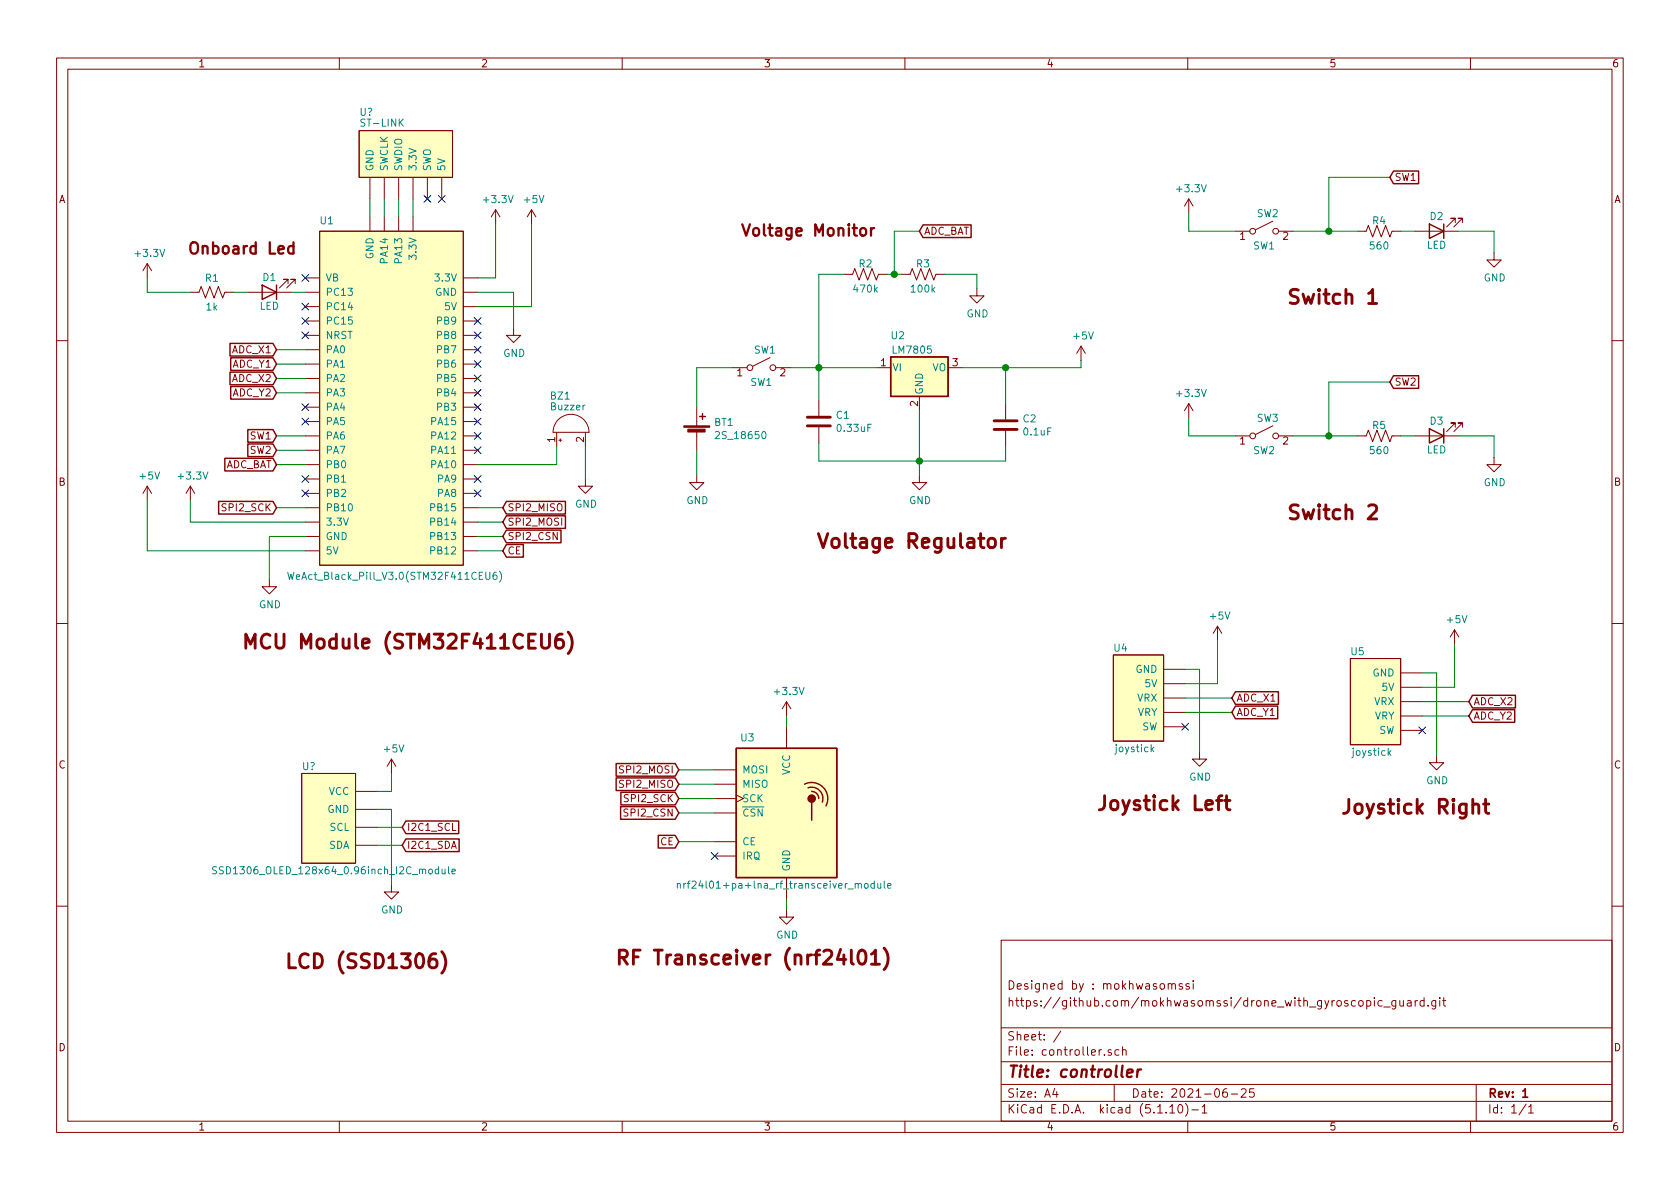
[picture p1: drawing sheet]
EESchema Schematic File Version 4
EELAYER 30 0
EELAYER END
$Descr A4 11693 8268
encoding utf-8
Sheet 1 1
Title "controller"
Date "2021-06-25"
Rev "1"
Comp ""
Comment1 "https://github.com/mokhwasomssi/drone_with_gyroscopic_guard.git"
Comment2 "Designed by : mokhwasomssi"
Comment3 ""
Comment4 ""
$EndDescr
$Comp
L controller_symbol:joystick U4
U 1 1
P 7925 4800
F 0 "U4" H 7800 5100 50  0000 C CNN
F 1 "joystick" H 7900 4400 50  0000 C CNN
F 2 "" H 7775 5100 50  0001 C CNN
F 3 "" H 7775 5100 50  0001 C CNN
	1    7925 4800
	1    0    0    -1  
$EndComp
$Comp
L power:GND #PWR017
U 1 1
P 8350 5225
F 0 "#PWR017" H 8350 4975 50  0001 C CNN
F 1 "GND" H 8355 5052 50  0000 C CNN
F 2 "" H 8350 5225 50  0001 C CNN
F 3 "" H 8350 5225 50  0001 C CNN
	1    8350 5225
	1    0    0    -1  
$EndComp
Wire Wire Line
	8250 4650 8350 4650
Wire Wire Line
	8350 4650 8350 5225
$Comp
L power:+5V #PWR018
U 1 1
P 8475 4450
F 0 "#PWR018" H 8475 4300 50  0001 C CNN
F 1 "+5V" H 8490 4623 50  0000 C CNN
F 2 "" H 8475 4450 50  0001 C CNN
F 3 "" H 8475 4450 50  0001 C CNN
	1    8475 4450
	1    0    0    -1  
$EndComp
Wire Wire Line
	8250 4750 8475 4750
Wire Wire Line
	8475 4750 8475 4450
NoConn ~ 8250 5050
Text GLabel 8575 4850 2    50   Input ~ 0
ADC_X1
Text GLabel 8575 4950 2    50   Input ~ 0
ADC_Y1
Wire Wire Line
	8250 4850 8575 4850
Wire Wire Line
	8250 4950 8575 4950
$Comp
L controller_symbol:joystick U5
U 1 1
P 9575 4825
F 0 "U5" H 9450 5125 50  0000 C CNN
F 1 "joystick" H 9550 4425 50  0000 C CNN
F 2 "" H 9425 5125 50  0001 C CNN
F 3 "" H 9425 5125 50  0001 C CNN
	1    9575 4825
	1    0    0    -1  
$EndComp
$Comp
L power:GND #PWR019
U 1 1
P 10000 5250
F 0 "#PWR019" H 10000 5000 50  0001 C CNN
F 1 "GND" H 10005 5077 50  0000 C CNN
F 2 "" H 10000 5250 50  0001 C CNN
F 3 "" H 10000 5250 50  0001 C CNN
	1    10000 5250
	1    0    0    -1  
$EndComp
Wire Wire Line
	9900 4675 10000 4675
Wire Wire Line
	10000 4675 10000 5250
$Comp
L power:+5V #PWR020
U 1 1
P 10125 4475
F 0 "#PWR020" H 10125 4325 50  0001 C CNN
F 1 "+5V" H 10140 4648 50  0000 C CNN
F 2 "" H 10125 4475 50  0001 C CNN
F 3 "" H 10125 4475 50  0001 C CNN
	1    10125 4475
	1    0    0    -1  
$EndComp
Wire Wire Line
	9900 4775 10125 4775
Wire Wire Line
	10125 4775 10125 4475
NoConn ~ 9900 5075
Text GLabel 10225 4875 2    50   Input ~ 0
ADC_X2
Text GLabel 10225 4975 2    50   Input ~ 0
ADC_Y2
Wire Wire Line
	9900 4875 10225 4875
Wire Wire Line
	9900 4975 10225 4975
$Comp
L power:+3.3V #PWR015
U 1 1
P 8275 1475
F 0 "#PWR015" H 8275 1325 50  0001 C CNN
F 1 "+3.3V" H 8290 1648 50  0000 C CNN
F 2 "" H 8275 1475 50  0001 C CNN
F 3 "" H 8275 1475 50  0001 C CNN
	1    8275 1475
	1    0    0    -1  
$EndComp
Wire Wire Line
	8275 1475 8275 1600
Wire Wire Line
	8275 1600 8600 1600
$Comp
L Switch:SW_SPST SW2
U 1 1
P 8800 1600
F 0 "SW2" H 8825 1725 50  0000 C CNN
F 1 "SW1" H 8800 1500 50  0000 C CNN
F 2 "" H 8800 1600 50  0001 C CNN
F 3 "~" H 8800 1600 50  0001 C CNN
	1    8800 1600
	1    0    0    -1  
$EndComp
$Comp
L Device:R_US R4
U 1 1
P 9600 1600
F 0 "R4" V 9525 1600 50  0000 C CNN
F 1 "560" V 9700 1600 50  0000 C CNN
F 2 "" V 9640 1590 50  0001 C CNN
F 3 "~" H 9600 1600 50  0001 C CNN
	1    9600 1600
	0    1    1    0   
$EndComp
$Comp
L Device:LED D2
U 1 1
P 10000 1600
F 0 "D2" H 10000 1500 50  0000 C CNN
F 1 "LED" H 10000 1700 50  0000 C CNN
F 2 "" H 10000 1600 50  0001 C CNN
F 3 "~" H 10000 1600 50  0001 C CNN
	1    10000 1600
	-1   0    0    1   
$EndComp
$Comp
L power:GND #PWR021
U 1 1
P 10400 1750
F 0 "#PWR021" H 10400 1500 50  0001 C CNN
F 1 "GND" H 10405 1577 50  0000 C CNN
F 2 "" H 10400 1750 50  0001 C CNN
F 3 "" H 10400 1750 50  0001 C CNN
	1    10400 1750
	1    0    0    -1  
$EndComp
Wire Wire Line
	9000 1600 9250 1600
Wire Wire Line
	9750 1600 9850 1600
Wire Wire Line
	10150 1600 10400 1600
Text GLabel 9675 1225 2    50   Input ~ 0
SW1
Wire Wire Line
	9250 1600 9250 1225
Wire Wire Line
	9250 1225 9675 1225
Connection ~ 9250 1600
Wire Wire Line
	9250 1600 9450 1600
Wire Wire Line
	10400 1600 10400 1750
$Comp
L power:+3.3V #PWR016
U 1 1
P 8275 2900
F 0 "#PWR016" H 8275 2750 50  0001 C CNN
F 1 "+3.3V" H 8290 3073 50  0000 C CNN
F 2 "" H 8275 2900 50  0001 C CNN
F 3 "" H 8275 2900 50  0001 C CNN
	1    8275 2900
	1    0    0    -1  
$EndComp
Wire Wire Line
	8275 2900 8275 3025
Wire Wire Line
	8275 3025 8600 3025
$Comp
L Switch:SW_SPST SW3
U 1 1
P 8800 3025
F 0 "SW3" H 8825 3150 50  0000 C CNN
F 1 "SW2" H 8800 2925 50  0000 C CNN
F 2 "" H 8800 3025 50  0001 C CNN
F 3 "~" H 8800 3025 50  0001 C CNN
	1    8800 3025
	1    0    0    -1  
$EndComp
$Comp
L Device:R_US R5
U 1 1
P 9600 3025
F 0 "R5" V 9525 3025 50  0000 C CNN
F 1 "560" V 9700 3025 50  0000 C CNN
F 2 "" V 9640 3015 50  0001 C CNN
F 3 "~" H 9600 3025 50  0001 C CNN
	1    9600 3025
	0    1    1    0   
$EndComp
$Comp
L Device:LED D3
U 1 1
P 10000 3025
F 0 "D3" H 10000 2925 50  0000 C CNN
F 1 "LED" H 10000 3125 50  0000 C CNN
F 2 "" H 10000 3025 50  0001 C CNN
F 3 "~" H 10000 3025 50  0001 C CNN
	1    10000 3025
	-1   0    0    1   
$EndComp
$Comp
L power:GND #PWR022
U 1 1
P 10400 3175
F 0 "#PWR022" H 10400 2925 50  0001 C CNN
F 1 "GND" H 10405 3002 50  0000 C CNN
F 2 "" H 10400 3175 50  0001 C CNN
F 3 "" H 10400 3175 50  0001 C CNN
	1    10400 3175
	1    0    0    -1  
$EndComp
Wire Wire Line
	9000 3025 9250 3025
Wire Wire Line
	9750 3025 9850 3025
Wire Wire Line
	10150 3025 10400 3025
Text GLabel 9675 2650 2    50   Input ~ 0
SW2
Wire Wire Line
	9250 3025 9250 2650
Wire Wire Line
	9250 2650 9675 2650
Connection ~ 9250 3025
Wire Wire Line
	9250 3025 9450 3025
Wire Wire Line
	10400 3025 10400 3175
$Comp
L controller_symbol:nrf24l01+pa+lna_rf_transceiver_module U3
U 1 1
P 4925 5625
F 0 "U3" H 5150 6125 50  0000 L CNN
F 1 "nrf24l01+pa+lna_rf_transceiver_module" H 4700 5100 50  0000 L CNN
F 2 "" H 5175 6100 50  0001 C CNN
F 3 "" H 5175 6100 50  0001 C CNN
	1    4925 5625
	1    0    0    -1  
$EndComp
$Comp
L power:+3.3V #PWR013
U 1 1
P 5475 4975
F 0 "#PWR013" H 5475 4825 50  0001 C CNN
F 1 "+3.3V" H 5490 5148 50  0000 C CNN
F 2 "" H 5475 4975 50  0001 C CNN
F 3 "" H 5475 4975 50  0001 C CNN
	1    5475 4975
	1    0    0    -1  
$EndComp
Wire Wire Line
	5475 5050 5475 4975
$Comp
L power:GND #PWR014
U 1 1
P 5475 6325
F 0 "#PWR014" H 5475 6075 50  0001 C CNN
F 1 "GND" H 5480 6152 50  0000 C CNN
F 2 "" H 5475 6325 50  0001 C CNN
F 3 "" H 5475 6325 50  0001 C CNN
	1    5475 6325
	1    0    0    -1  
$EndComp
Wire Wire Line
	5475 6250 5475 6325
NoConn ~ 4975 5950
Text GLabel 4725 5850 0    50   Input ~ 0
CE
Text GLabel 4725 5650 0    50   Input ~ 0
SPI2_CSN
Text GLabel 4725 5550 0    50   Input ~ 0
SPI2_SCK
Text GLabel 4725 5450 0    50   Input ~ 0
SPI2_MISO
Text GLabel 4725 5350 0    50   Input ~ 0
SPI2_MOSI
Wire Wire Line
	4725 5850 4975 5850
Wire Wire Line
	4725 5650 4975 5650
Wire Wire Line
	4725 5550 4975 5550
Wire Wire Line
	4725 5450 4975 5450
Wire Wire Line
	4725 5350 4975 5350
Text Notes 4275 6725 0    98   ~ 20
RF Transceiver (nrf24l01)
Text Notes 7625 5650 0    98   ~ 20
Joystick Left
Text Notes 9325 5675 0    98   ~ 20
Joystick Right
Text Notes 8950 2125 0    98   ~ 20
Switch 1
Text Notes 8950 3625 0    98   ~ 20
Switch 2
$Comp
L controller_symbol:WeAct_Black_Pill_V3.0(STM32F411CEU6) U1
U 1 1
P 2725 2900
F 0 "U1" H 2275 4275 50  0000 C CNN
F 1 "WeAct_Black_Pill_V3.0(STM32F411CEU6)" H 2750 1800 50  0000 C CNN
F 2 "" H 2025 3000 50  0001 C CNN
F 3 "" H 2025 3000 50  0001 C CNN
	1    2725 2900
	1    0    0    -1  
$EndComp
$Comp
L Device:LED D1
U 1 1
P 1875 2025
F 0 "D1" H 1875 1925 50  0000 C CNN
F 1 "LED" H 1875 2125 50  0000 C CNN
F 2 "" H 1875 2025 50  0001 C CNN
F 3 "~" H 1875 2025 50  0001 C CNN
	1    1875 2025
	-1   0    0    1   
$EndComp
$Comp
L Device:R_US R1
U 1 1
P 1475 2025
F 0 "R1" V 1375 2025 50  0000 C CNN
F 1 "1k" V 1575 2025 50  0000 C CNN
F 2 "" V 1515 2015 50  0001 C CNN
F 3 "~" H 1475 2025 50  0001 C CNN
	1    1475 2025
	0    1    1    0   
$EndComp
Wire Wire Line
	2025 2025 2125 2025
Wire Wire Line
	1725 2025 1625 2025
$Comp
L power:+3.3V #PWR01
U 1 1
P 1025 1925
F 0 "#PWR01" H 1025 1775 50  0001 C CNN
F 1 "+3.3V" H 1040 2098 50  0000 C CNN
F 2 "" H 1025 1925 50  0001 C CNN
F 3 "" H 1025 1925 50  0001 C CNN
	1    1025 1925
	1    0    0    -1  
$EndComp
Wire Wire Line
	1325 2025 1025 2025
Wire Wire Line
	1025 2025 1025 1925
$Comp
L Device:Buzzer BZ1
U 1 1
P 3975 3000
F 0 "BZ1" V 4225 3150 50  0000 R CNN
F 1 "Buzzer" V 4150 3150 50  0000 R CNN
F 2 "" V 3950 3100 50  0001 C CNN
F 3 "~" V 3950 3100 50  0001 C CNN
	1    3975 3000
	0    -1   -1   0   
$EndComp
Wire Wire Line
	3325 3225 3875 3225
Wire Wire Line
	3875 3225 3875 3100
$Comp
L power:+3.3V #PWR06
U 1 1
P 3450 1550
F 0 "#PWR06" H 3450 1400 50  0001 C CNN
F 1 "+3.3V" H 3465 1723 50  0000 C CNN
F 2 "" H 3450 1550 50  0001 C CNN
F 3 "" H 3450 1550 50  0001 C CNN
	1    3450 1550
	1    0    0    -1  
$EndComp
Wire Wire Line
	3325 1925 3450 1925
Wire Wire Line
	3450 1925 3450 1550
$Comp
L power:+5V #PWR08
U 1 1
P 3700 1550
F 0 "#PWR08" H 3700 1400 50  0001 C CNN
F 1 "+5V" H 3715 1723 50  0000 C CNN
F 2 "" H 3700 1550 50  0001 C CNN
F 3 "" H 3700 1550 50  0001 C CNN
	1    3700 1550
	1    0    0    -1  
$EndComp
Wire Wire Line
	3325 2125 3700 2125
Wire Wire Line
	3700 2125 3700 1550
$Comp
L power:GND #PWR09
U 1 1
P 4075 3325
F 0 "#PWR09" H 4075 3075 50  0001 C CNN
F 1 "GND" H 4080 3152 50  0000 C CNN
F 2 "" H 4075 3325 50  0001 C CNN
F 3 "" H 4075 3325 50  0001 C CNN
	1    4075 3325
	1    0    0    -1  
$EndComp
$Comp
L power:GND #PWR04
U 1 1
P 1875 4025
F 0 "#PWR04" H 1875 3775 50  0001 C CNN
F 1 "GND" H 1880 3852 50  0000 C CNN
F 2 "" H 1875 4025 50  0001 C CNN
F 3 "" H 1875 4025 50  0001 C CNN
	1    1875 4025
	1    0    0    -1  
$EndComp
Wire Wire Line
	2125 3725 1875 3725
Wire Wire Line
	1875 3725 1875 4025
Wire Wire Line
	4075 3100 4075 3325
$Comp
L power:GND #PWR07
U 1 1
P 3575 2275
F 0 "#PWR07" H 3575 2025 50  0001 C CNN
F 1 "GND" H 3580 2102 50  0000 C CNN
F 2 "" H 3575 2275 50  0001 C CNN
F 3 "" H 3575 2275 50  0001 C CNN
	1    3575 2275
	1    0    0    -1  
$EndComp
Wire Wire Line
	3325 2025 3575 2025
Wire Wire Line
	3575 2025 3575 2275
$Comp
L power:+3.3V #PWR03
U 1 1
P 1325 3475
F 0 "#PWR03" H 1325 3325 50  0001 C CNN
F 1 "+3.3V" H 1340 3648 50  0000 C CNN
F 2 "" H 1325 3475 50  0001 C CNN
F 3 "" H 1325 3475 50  0001 C CNN
	1    1325 3475
	1    0    0    -1  
$EndComp
Wire Wire Line
	2125 3625 1325 3625
Wire Wire Line
	1325 3625 1325 3475
$Comp
L power:+5V #PWR02
U 1 1
P 1025 3475
F 0 "#PWR02" H 1025 3325 50  0001 C CNN
F 1 "+5V" H 1040 3648 50  0000 C CNN
F 2 "" H 1025 3475 50  0001 C CNN
F 3 "" H 1025 3475 50  0001 C CNN
	1    1025 3475
	1    0    0    -1  
$EndComp
Wire Wire Line
	1025 3825 1025 3475
Wire Wire Line
	1025 3825 2125 3825
Text GLabel 1925 2425 0    50   Input ~ 0
ADC_X1
Text GLabel 1925 2525 0    50   Input ~ 0
ADC_Y1
Text GLabel 1925 2625 0    50   Input ~ 0
ADC_X2
Text GLabel 1925 2725 0    50   Input ~ 0
ADC_Y2
Wire Wire Line
	1925 2425 2125 2425
Wire Wire Line
	1925 2525 2125 2525
Wire Wire Line
	1925 2625 2125 2625
Wire Wire Line
	1925 2725 2125 2725
Text GLabel 3500 3825 2    50   Input ~ 0
CE
Text GLabel 3500 3725 2    50   Input ~ 0
SPI2_CSN
Text GLabel 3500 3525 2    50   Input ~ 0
SPI2_MISO
Text GLabel 3500 3625 2    50   Input ~ 0
SPI2_MOSI
Wire Wire Line
	3325 3525 3500 3525
Wire Wire Line
	3325 3625 3500 3625
Wire Wire Line
	3325 3725 3500 3725
Wire Wire Line
	3325 3825 3500 3825
Text GLabel 1925 3525 0    50   Input ~ 0
SPI2_SCK
Wire Wire Line
	1925 3525 2125 3525
Text GLabel 1925 3225 0    50   Input ~ 0
ADC_BAT
Wire Wire Line
	1925 3225 2125 3225
Text Notes 1675 4525 0    98   ~ 20
MCU Module (STM32F411CEU6)
NoConn ~ 2125 1925
NoConn ~ 2125 2125
NoConn ~ 2125 2225
NoConn ~ 2125 2325
NoConn ~ 2125 2825
NoConn ~ 2125 2925
NoConn ~ 2125 3325
NoConn ~ 2125 3425
NoConn ~ 3325 3425
NoConn ~ 3325 3325
NoConn ~ 3325 3125
NoConn ~ 3325 3025
NoConn ~ 3325 2925
NoConn ~ 3325 2825
NoConn ~ 3325 2725
NoConn ~ 3325 2625
NoConn ~ 3325 2525
NoConn ~ 3325 2425
NoConn ~ 3325 2325
NoConn ~ 3325 2225
Text Notes 1300 1775 0    79   ~ 16
Onboard Led
Text GLabel 1925 3025 0    50   Input ~ 0
SW1
Text GLabel 1925 3125 0    50   Input ~ 0
SW2
Wire Wire Line
	1925 3025 2125 3025
Wire Wire Line
	1925 3125 2125 3125
$Comp
L controller_symbol:ST-LINK U?
U 1 1
P 2950 1075
F 0 "U?" H 3400 775 50  0000 R CNN
F 1 "ST-LINK" H 3400 850 50  0000 R CNN
F 2 "" H 2950 1075 50  0001 C CNN
F 3 "" H 2950 1075 50  0001 C CNN
	1    2950 1075
	-1   0    0    1   
$EndComp
Wire Wire Line
	2575 1375 2575 1500
Wire Wire Line
	2675 1375 2675 1500
Wire Wire Line
	2775 1375 2775 1500
Wire Wire Line
	2875 1375 2875 1500
NoConn ~ 2975 1375
NoConn ~ 3075 1375
Text Notes 5150 1650 0    79   ~ 16
Voltage Monitor
Text Notes 5675 3825 0    98   ~ 20
Voltage Regulator
Wire Wire Line
	5700 1900 5875 1900
Wire Wire Line
	5700 2550 5700 1900
Connection ~ 6225 1900
Wire Wire Line
	6225 1900 6275 1900
Wire Wire Line
	6175 1900 6225 1900
Wire Wire Line
	6225 1600 6400 1600
Wire Wire Line
	6225 1900 6225 1600
Text GLabel 6400 1600 2    50   Input ~ 0
ADC_BAT
$Comp
L Device:R_US R2
U 1 1
P 6025 1900
F 0 "R2" V 5950 1900 50  0000 C CNN
F 1 "470k" V 6125 1900 50  0000 C CNN
F 2 "" V 6065 1890 50  0001 C CNN
F 3 "~" H 6025 1900 50  0001 C CNN
	1    6025 1900
	0    1    1    0   
$EndComp
$Comp
L Device:R_US R3
U 1 1
P 6425 1900
F 0 "R3" V 6350 1900 50  0000 C CNN
F 1 "100k" V 6525 1900 50  0000 C CNN
F 2 "" V 6465 1890 50  0001 C CNN
F 3 "~" H 6425 1900 50  0001 C CNN
	1    6425 1900
	0    1    1    0   
$EndComp
$Comp
L power:GND #PWR011
U 1 1
P 6800 2000
F 0 "#PWR011" H 6800 1750 50  0001 C CNN
F 1 "GND" H 6805 1827 50  0000 C CNN
F 2 "" H 6800 2000 50  0001 C CNN
F 3 "" H 6800 2000 50  0001 C CNN
	1    6800 2000
	1    0    0    -1  
$EndComp
Wire Wire Line
	6575 1900 6800 1900
Wire Wire Line
	6800 1900 6800 2000
Wire Wire Line
	5700 2550 5700 2775
$Comp
L Device:C C1
U 1 1
P 5700 2925
F 0 "C1" H 5815 2971 50  0000 L CNN
F 1 "0.33uF" H 5815 2880 50  0000 L CNN
F 2 "" H 5738 2775 50  0001 C CNN
F 3 "~" H 5700 2925 50  0001 C CNN
	1    5700 2925
	1    0    0    -1  
$EndComp
Wire Wire Line
	6100 2550 5700 2550
Connection ~ 5700 2550
Wire Wire Line
	5500 2550 5700 2550
Wire Wire Line
	5700 3075 5700 3200
Wire Wire Line
	4850 2825 4850 2550
$Comp
L Device:Battery_Cell BT1
U 1 1
P 4850 3025
F 0 "BT1" H 4968 3121 50  0000 L CNN
F 1 "2S_18650" H 4968 3030 50  0000 L CNN
F 2 "" V 4850 3085 50  0001 C CNN
F 3 "~" V 4850 3085 50  0001 C CNN
	1    4850 3025
	1    0    0    -1  
$EndComp
Wire Wire Line
	4850 2550 5100 2550
Wire Wire Line
	4850 3125 4850 3300
$Comp
L Switch:SW_SPST SW1
U 1 1
P 5300 2550
F 0 "SW1" H 5325 2675 50  0000 C CNN
F 1 "SW1" H 5300 2450 50  0000 C CNN
F 2 "" H 5300 2550 50  0001 C CNN
F 3 "~" H 5300 2550 50  0001 C CNN
	1    5300 2550
	1    0    0    -1  
$EndComp
$Comp
L power:GND #PWR05
U 1 1
P 4850 3300
F 0 "#PWR05" H 4850 3050 50  0001 C CNN
F 1 "GND" H 4855 3127 50  0000 C CNN
F 2 "" H 4850 3300 50  0001 C CNN
F 3 "" H 4850 3300 50  0001 C CNN
	1    4850 3300
	1    0    0    -1  
$EndComp
$Comp
L power:+5V #PWR012
U 1 1
P 7525 2500
F 0 "#PWR012" H 7525 2350 50  0001 C CNN
F 1 "+5V" H 7540 2673 50  0000 C CNN
F 2 "" H 7525 2500 50  0001 C CNN
F 3 "" H 7525 2500 50  0001 C CNN
	1    7525 2500
	1    0    0    -1  
$EndComp
Wire Wire Line
	7525 2550 7525 2500
Connection ~ 7000 2550
Wire Wire Line
	7000 2550 7525 2550
Wire Wire Line
	5700 3200 6400 3200
Wire Wire Line
	6400 3200 6400 3300
Connection ~ 6400 3200
Wire Wire Line
	7000 3200 6400 3200
Wire Wire Line
	7000 3100 7000 3200
Wire Wire Line
	6400 2850 6400 3200
$Comp
L power:GND #PWR010
U 1 1
P 6400 3300
F 0 "#PWR010" H 6400 3050 50  0001 C CNN
F 1 "GND" H 6405 3127 50  0000 C CNN
F 2 "" H 6400 3300 50  0001 C CNN
F 3 "" H 6400 3300 50  0001 C CNN
	1    6400 3300
	1    0    0    -1  
$EndComp
Wire Wire Line
	7000 2550 7000 2800
Wire Wire Line
	6700 2550 7000 2550
$Comp
L Device:C C2
U 1 1
P 7000 2950
F 0 "C2" H 7115 2996 50  0000 L CNN
F 1 "0.1uF" H 7115 2905 50  0000 L CNN
F 2 "" H 7038 2800 50  0001 C CNN
F 3 "~" H 7000 2950 50  0001 C CNN
	1    7000 2950
	1    0    0    -1  
$EndComp
$Comp
L controller_symbol:SSD1306_OLED_128x64_0.96inch_I2C_module U?
U 1 1
P 2300 5700
F 0 "U?" H 2150 6075 50  0000 C CNN
F 1 "SSD1306_OLED_128x64_0.96inch_I2C_module" H 2325 5350 50  0000 C CNN
F 2 "" V 2275 5800 50  0001 C CNN
F 3 "" V 2275 5800 50  0001 C CNN
	1    2300 5700
	1    0    0    -1  
$EndComp
$Comp
L power:+5V #PWR?
U 1 1
P 2725 5375
F 0 "#PWR?" H 2725 5225 50  0001 C CNN
F 1 "+5V" H 2740 5548 50  0000 C CNN
F 2 "" H 2725 5375 50  0001 C CNN
F 3 "" H 2725 5375 50  0001 C CNN
	1    2725 5375
	1    0    0    -1  
$EndComp
Wire Wire Line
	2625 5500 2725 5500
Wire Wire Line
	2725 5500 2725 5375
$Comp
L power:GND #PWR?
U 1 1
P 2725 6150
F 0 "#PWR?" H 2725 5900 50  0001 C CNN
F 1 "GND" H 2730 5977 50  0000 C CNN
F 2 "" H 2725 6150 50  0001 C CNN
F 3 "" H 2725 6150 50  0001 C CNN
	1    2725 6150
	1    0    0    -1  
$EndComp
Text GLabel 2800 5750 2    50   Input ~ 0
I2C1_SCL
Text GLabel 2800 5875 2    50   Input ~ 0
I2C1_SDA
Wire Wire Line
	2625 5750 2800 5750
Wire Wire Line
	2625 5875 2800 5875
Wire Wire Line
	2625 5625 2725 5625
Wire Wire Line
	2725 5625 2725 6150
$Comp
L Regulator_Linear:LM7805_TO220 U2
U 1 1
P 6400 2550
F 0 "U2" H 6250 2775 50  0000 C CNN
F 1 "LM7805" H 6350 2675 50  0000 C CNN
F 2 "Package_TO_SOT_THT:TO-220-3_Vertical" H 6400 2775 50  0001 C CIN
F 3 "https://www.onsemi.cn/PowerSolutions/document/MC7800-D.PDF" H 6400 2500 50  0001 C CNN
	1    6400 2550
	1    0    0    -1  
$EndComp
Text Notes 1975 6750 0    98   ~ 20
LCD (SSD1306)
$EndSCHEMATC
